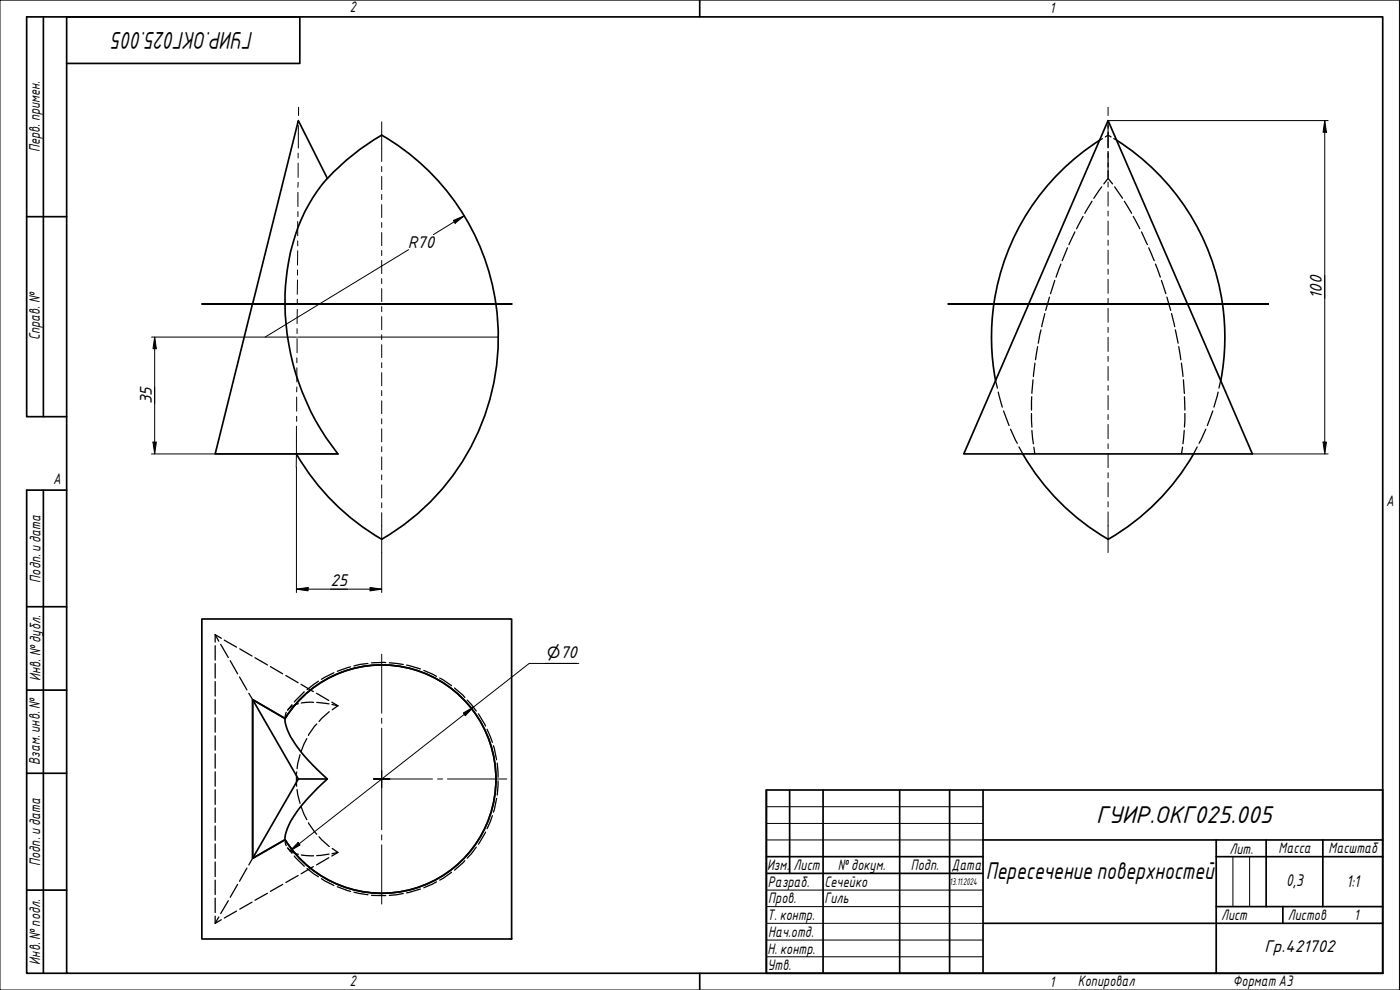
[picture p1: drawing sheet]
<svg xmlns="http://www.w3.org/2000/svg" width="420mm" height="297mm" viewBox="0 0 420 297" stroke-linecap="round" stroke-linejoin="round" font-family="sans-serif">
<g fill="none" stroke="#000" stroke-width=".51">
<path d="M98.3 53.5a70 70 0 0 1 16.3-13 70.1 70.1 0 0 1 34.2 50.7M330 42.1a70 70 0 0 0-31.7 49.1M335.2 42.1a70 70 0 0 1 31.7 49.1M60.6 91.2h92.9zM75.8 91.2l-11.2 45h36.8a73.8 73.8 0 0 1-15.9-45M75.8 91.2l13.7-55 8.7 17.3a53.7 53.7 0 0 0-12.5 32.5l-.2 5.2M148.8 91.3a70 70 0 0 1-34.3 70.5M284.5 91.2h96.1zM298.3 91.3a70 70 0 0 0 .5 22.9M308.7 91.2l23.8-55 23.9 55M308.7 91.2l-19.5 45h86.7l-19.5-45M366.9 91.3a70 70 0 0 1-.5 22.9"/>
<path d="M88.9 136.2a70 70 0 0 0 25.7 25.6M306.9 136.2a70 70 0 0 0 25.7 25.6M358.2 136.2a70 70 0 0 1-25.6 25.6M60.6 185.7h92.9v96h-92.9zM75.8 209.9l13.7 23.8M85.5 215.6l-9.7-5.7v47.6l9.7-5.5M85.5 215.6a17.9 17.9 0 0 0 4.9 10.1l3.5 3.8 4.3 4.2a49.7 49.7 0 0 0-11.5 13.9l-1 2.8-.2 1.6M85.6 215.6a34.3 34.3 0 0 1 51.3-7.8 34.3 34.3 0 0 1 0 51.9 34.3 34.3 0 0 1-51.3-7.7M98.2 233.7h-8.7l-13.7 23.8"/>
</g>
<g fill="#000">
<circle cx="75.8" cy="91.2" r=".19"/>
<circle cx="85.5" cy="91.2" r=".19"/>
<circle cx="148.8" cy="91.2" r=".19"/>
<circle cx="298.3" cy="91.2" r=".19"/>
<circle cx="308.7" cy="91.2" r=".19"/>
<circle cx="356.4" cy="91.2" r=".19"/>
<circle cx="366.8" cy="91.2" r=".19"/>
</g>
<g fill="none" stroke="#000" stroke-width=".38">
<path d="M332.5 36.2v2.3M332.5 39.6v4.6M330.6 56.1l-2.4 3.4M330.8 41.6l-.8 .5M331.7 41.1l.8-.5 .9 .5M332.5 53.5l-1.2 1.7M332.5 53.5l1.4 1.7M332.5 45.5v4.6M332.5 51.2v2.3M334.3 41.6l.9 .5M334.5 56.1l2.4 3.4M318.4 79.2l-1.5 4"/>
<path d="M320.4 74.3l-1.6 3.9M322.6 69.6l-1.8 3.8M325.1 64.9l-2 3.7M327.7 60.4l-2.1 3.6M337.4 60.4l2.2 3.6M340.1 64.9l2 3.7M342.6 69.6l1.8 3.8M344.7 74.3l1.7 3.9M346.8 79.2l1.4 4M75.8 91.2h.1M298.3 91.2h.1M312.4 99l-.8 4"/>
<path d="M313.6 94.1l-1 3.9M315 89.1l-1.2 4M316.5 84.1l-1.2 4M348.6 84.1l1.3 4M350.2 89.1l1.1 4M351.6 94.1l1 3.9M352.7 99l.9 4M356.4 91.2h.1M298.8 114.2l.5 2.2M299.6 117.7l1.2 4.5M309.6 119v4M310 114l-.3 4"/>
<path d="M310.6 109l-.5 4M311.4 104l-.6 3.9M353.8 104l.6 3.9M354.6 109l.4 4M355.2 114l.3 4M355.5 119l.1 4M365.6 117.7l-1.3 4.5M366.3 114.2l-.5 2.2M301.2 123.3l1.6 4.4M303.3 128.8l2 4.2M305.8 134.1l1.2 2.1M309.6 124.1l.1 4"/>
<path d="M309.7 129.1l.4 4M310.3 134.2l.3 2M354.9 134.2l-.3 2M355.4 129.1l-.4 4M355.6 124.1l-.1 4M359.3 134.1l-1.1 2.1M361.9 128.8l-2 4.2M364 123.3l-1.7 4.4M64.6 190.4l1.1 2M64.6 190.4v2.2M64.6 193.7v4.3M64.6 199.1v4.3"/>
<path d="M64.6 190.4l1.8 1.1M66.2 193.3l2.3 4M67.3 192.1l3.7 2.1M69.1 198.2l2.2 4M71.9 194.7l3.7 2.1M76.5 197.3l3.8 2.2M110.4 199.1l-4.2 .7M115.8 198.8l-4.3 .1M116.8 198.9l4.2 .5M122 199.6l4.2 1.1M64.6 204.5v4.3M64.6 209.9v4.3"/>
<path d="M64.6 215.4v4.3M71.9 203.1l2.2 3.9M74.7 208l1.1 1.9M81.2 200l3.6 2.2M85.8 202.7l3.7 2.1M85.9 213.7l-.4 1.9M87.6 211.4l-1.3 1.7M89.5 211.1l-1.6 .7-1.5 1.2M90.4 205.3l3.6 2.2M91.3 207.6l-3 3M94.1 210.7l-3.7 .2M95 208l3.7 2.2"/>
<path d="M95.1 217.2l-2.5 3.4M95.1 210.7l3.6 .5M95.6 204.4l-3.5 2.5M98.8 213.5l-3 3M99.6 210.7l1.8 1.1M99.6 211.4l1.8 .4M100.2 201.9l-3.7 1.9M101.4 211.8l-1.7 1.2M105.2 200.1l-4 1.3M127.2 201.2l3.8 1.7M132 203.4l3.5 2.3M136.4 206.4l3.1 2.9"/>
<path d="M140.2 210l2.7 3.3M143.6 214.2l2.1 3.7M146.2 218.8l1.6 3.9M64.6 220.8v4.3M64.6 226.2v4.3M64.6 231.6v4.3M64.6 237v4.3M89 231.6v4.3M89.2 236.9l.8 4.1M90 226.4l-.8 4.2M92.1 221.6l-1.7 3.9M148.1 223.8l.9 4.2"/>
<path d="M149 239.6l-.9 4.1M149.2 229l.3 4.2M149.5 234.3l-.3 4.3M64.6 242.4v4.3M64.6 247.8v4.3M64.6 253.2v4.3M64.6 258.6v4.4M75.8 257.5l-1.1 2M85.5 252l.4 1.7M86.3 254.4l1.3 1.6M86.4 254.6l.2 .2a6.1 6.1 0 0 0 2.9 1.5M88.3 256.8l3 3.1"/>
<path d="M90.4 242l1.7 3.9M90.4 256.5l3.7 .3M92.6 246.9l2.5 3.4M95.8 251.1l3 2.9M98.7 257.4l-3.7 2.1M98.7 256.3l-3.6 .4M99.7 254.6l1.7 1.2M101.4 255.8l-1.8 .3M101.4 255.8l-1.8 1M139.5 258.2l-3.1 2.9M142.9 254.2l-2.7 3.3M145.7 249.7l-2.1 3.6"/>
<path d="M147.8 244.7l-1.6 4M64.6 264.1v4.3M64.6 269.5v4.3M64.6 274.9v2.1M65.7 275.1l-1.1 1.9M66.4 276l-1.8 1M68.5 270.2l-2.3 3.9M71 273.4l-3.7 2M71.3 265.4l-2.2 3.8M74.1 260.5l-2.2 3.9M75.6 270.7l-3.7 2.1M80.3 268l-3.8 2.1"/>
<path d="M84.8 265.4l-3.6 2M89.5 262.7l-3.7 2.1M92.1 260.6l3.5 2.5M94 260l-3.6 2.2M96.5 263.6l3.7 2.1M101.2 266.1l4 1.3M106.2 267.7l4.2 .8M111.5 268.6l4.3 .1M121 268.1l-4.2 .6M126.2 266.7l-4.2 1.2M131 264.6l-3.8 1.8M135.5 261.7l-3.5 2.4"/>
</g>
<path d="M20 5.1h395v286.9h-395zM210 0v5.1M210 292v5" fill="none" stroke="#000" stroke-width=".51"/>
<path d="M0 0h420v297h-420z" fill="none" stroke="#000" stroke-width=".3"/>
<g fill="none" stroke="#000" stroke-width=".51">
<path d="M230 237h185v55h-185zM237 237v25.1M247 237v55M270 237v55M285 237v55M295 237v55M230 257h65M295 252h120M365 257h50M365 252v40M380 252v20M397 252v20"/>
<path d="M230 262.1h65M295 277h120M365 272h50M385 272v5"/>
</g>
<path d="M230 242h65M230 247.1h65M230 252h65M370 257v15M375 257v15M230 267.1h65M230 272h65M230 277h65M230 282.1h65M230 287.1h65" fill="none" stroke="#000" stroke-width=".3"/>
<path d="M13 5.1v119.9M20 19h70v-13.9h-82v119.9h12M8 65h12M13 147.1v144.9M20 147.1h-12v144.9h12M8 182h12M8 207.1h12M8 232h12M8 267.1h12" fill="none" stroke="#000" stroke-width=".51"/>
<path d="M114.6 196.3v17.7M114.6 218.5v15.2v-2.4M114.6 215.5v1.5M112.1 233.7h2.5h-2.5M114.6 236.3v-2.6v15.3M117 233.7h-2.4h15.2M131.3 233.7h1.5M134.3 233.7h17.8M114.6 250.5v1.5M114.6 253.5v17.8" fill="none" stroke="#000" stroke-width=".3"/>
<g fill="none" stroke="#000" stroke-width=".3">
<path d="M89.5 37.6v6.8M89.6 32.2v2.5M114.6 36.6v11.8M332.5 32.2v2.5M332.5 37.6v6.8M89.4 57.7v4.3M89.5 46v1.4M89.5 48.9v4.3M89.5 54.7l-.1 1.5M114.6 50v1.5M114.6 52.9v4M114.6 58.3v1.6"/>
<path d="M332.5 45.9v1.5M332.5 48.9v4.2M332.5 54.6v1.5M332.5 57.6v4.2M89.3 75.2v4.4M89.3 66.5v4.2M89.3 72.2v1.6M89.4 63.5v1.5M114.6 61.4v3.9M114.6 66.8v1.4M114.6 69.8v3.9M114.6 75.2v1.5"/>
<path d="M114.6 78.2v3.9M332.5 63.4v1.4M332.5 66.3v4.2M332.5 72.1v1.5M332.5 75v4.3M89.2 98.6v1.5M89.2 92.8v4.3M89.2 89.8v1.5M89.3 84l-.1 4.3M89.3 81v1.5M114.6 83.6v1.5M114.6 86.6v3.9"/>
<path d="M114.6 92v1.5M114.6 95v3.9M332.5 80.8v1.5M332.5 83.8v4.2M332.5 89.5v1.5M332.5 92.5v4.2M332.5 98.2v1.5M89 119.1v4.3M89.1 107.4v1.4M89.1 110.3v4.3M89.1 116.1l-.1 1.5M89.2 101.6v4.2"/>
<path d="M114.6 100.4v1.5M114.6 103.4v3.9M114.6 108.8v1.5M114.6 111.8v3.9M114.6 117.2v1.5M332.5 101.2v4.3M332.5 106.9v1.5M332.5 110v4.2M332.5 115.7v1.4M332.5 118.7v4.2M89 127.9l-.1 12.3M89 124.9v1.5"/>
<path d="M114.6 120.3v3.8M114.6 125.7v1.5M114.6 128.6v4M114.6 134v1.6M114.6 137.1v3.9M332.5 124.4v1.5M332.5 127.4v4.2M332.5 133.1v1.5M332.5 136.1v4.2M114.6 142.5v1.4M114.6 145.5v3.9M114.6 150.9v1.5"/>
<path d="M114.6 153.8v12M332.5 141.8v1.6M332.5 144.8v4.3M332.5 150.5v1.6M332.5 153.6v12.2"/>
</g>
<g fill="none" stroke="#000" stroke-width=".3">
<path d="M332.7 36.2h65.9M397.6 36.2l.5 3.5h-1zM397.6 36.2v100M122.6 74.9l-43 26.2M136.1 66.2l3.2-1.4-2.7 2.2zM139.3 64.8l-9.3 5.6M45.5 101.1h43.5M46.4 101.1l.5 3.5h-1zM46.4 101.1v35.1M89.3 101.1h25.2M114.7 101.1h34.8M45.5 136.2h43.3"/>
<path d="M45.9 132.6h1l-.5 3.6zM89 136.2h12.4M375.9 136.2h22.7M397.1 132.6h1l-.5 3.6zM89 140.2v37.6M89 176.8l3.5-.5v1zM89 176.8h25.6M111.1 176.3l3.5 .5-3.5 .5zM114.6 165.8v12M163.5 199.1h9.7M173.7 199.1h-14.9l-71.8 56.2M139.1 213.9l3-1.8-2.5 2.6z"/>
<path d="M89.5 252.8l.5 .7-3 1.8z"/>
</g>
<path d="M397.6 36.2l.5 3.5h-1zM136.1 66.2l3.2-1.4-2.7 2.2zM46.4 101.1l.5 3.5h-1zM45.9 132.6h1l-.5 3.6zM397.1 132.6h1l-.5 3.6zM89 176.8l3.5-.5v1zM111.1 176.3l3.5 .5-3.5 .5zM139.1 213.9l3-1.8-2.5 2.6zM89.5 252.8l.5 .7-3 1.8z" fill="#000"/>
<g font-size="7">
<text x="76.1" y="9.5" transform="rotate(180 76.1 9.5)">ГУИР.ОКГ025.005</text>
<text x="328.9" y="247">ГУИР.ОКГ025.005</text>
<text x="295.8" y="263.8">Пересечение поверхностей</text>
</g>
<g font-size="4.9">
<text x="122.4" y="74.4">R70</text>
<text x="396.7" y="89.6" transform="rotate(-90 396.7 89.6)">100</text>
<text x="45.6" y="121.2" transform="rotate(-90 45.6 121.2)">35</text>
<text x="99.2" y="175.9">25</text>
<text x="163.5" y="197.4">⌀70</text>
<text x="386" y="265.9">0,3</text>
<text x="404.1" y="266.2">1:1</text>
<text x="379.5" y="285.7">Гр.421702</text>
</g>
<g font-size="4.4">
<text x="105" y="3.7">2</text>
<text x="315" y="3.8">1</text>
<text x="11.9" y="45.6" transform="rotate(-90 11.9 45.6)">Перв. примен.</text>
<text x="12" y="102.2" transform="rotate(-90 12 102.2)">Справ. №</text>
<text x="16" y="145.2">A</text>
<text x="416" y="151.7">A</text>
<text x="12.2" y="174.8" transform="rotate(-90 12.2 174.8)">Подп. идата</text>
<text x="12.2" y="204.3" transform="rotate(-90 12.2 204.3)">Инв. №дубл.</text>
<text x="12" y="229.5" transform="rotate(-90 12 229.5)">Взам. инв. №</text>
<text x="369" y="256.1">Лит.</text>
<text x="383.7" y="256.1">Масса</text>
<text x="398.7" y="256.1">Масштаб</text>
<text x="12.1" y="259.8" transform="rotate(-90 12.1 259.8)">Подп. идата</text>
<text x="230.2" y="261.1">Изм.</text>
<text x="238.2" y="261.1">Лист</text>
<text x="251.5" y="261">№докум.</text>
<text x="273.4" y="261.2">Подп.</text>
<text x="285.6" y="261.2">Дата</text>
<text x="230.4" y="266.1">Разраб.</text>
<text x="247.4" y="266.1">Сечейко</text>
<text x="230.6" y="271.1">Пров.</text>
<text x="247.4" y="271.1">Гиль</text>
<text x="230.3" y="276.1">Т. контр.</text>
<text x="230.5" y="281.1">Нач.отд.</text>
<text x="366.5" y="276.1">Лист</text>
<text x="386.5" y="276.1">Листов</text>
<text x="406.4" y="276">1</text>
<text x="230.4" y="286.1">Н. контр.</text>
<text x="12.1" y="289.4" transform="rotate(-90 12.1 289.4)">Инв. №подл.</text>
<text x="230.3" y="291.1">Утв.</text>
<text x="105" y="295.9">2</text>
<text x="315" y="296.1">1</text>
<text x="323.5" y="295.8">Копировал</text>
<text x="370" y="295.8">Формат А3</text>
</g>
<text font-size="2.8" x="285" y="265.5">13.11.2024</text>
</svg>
